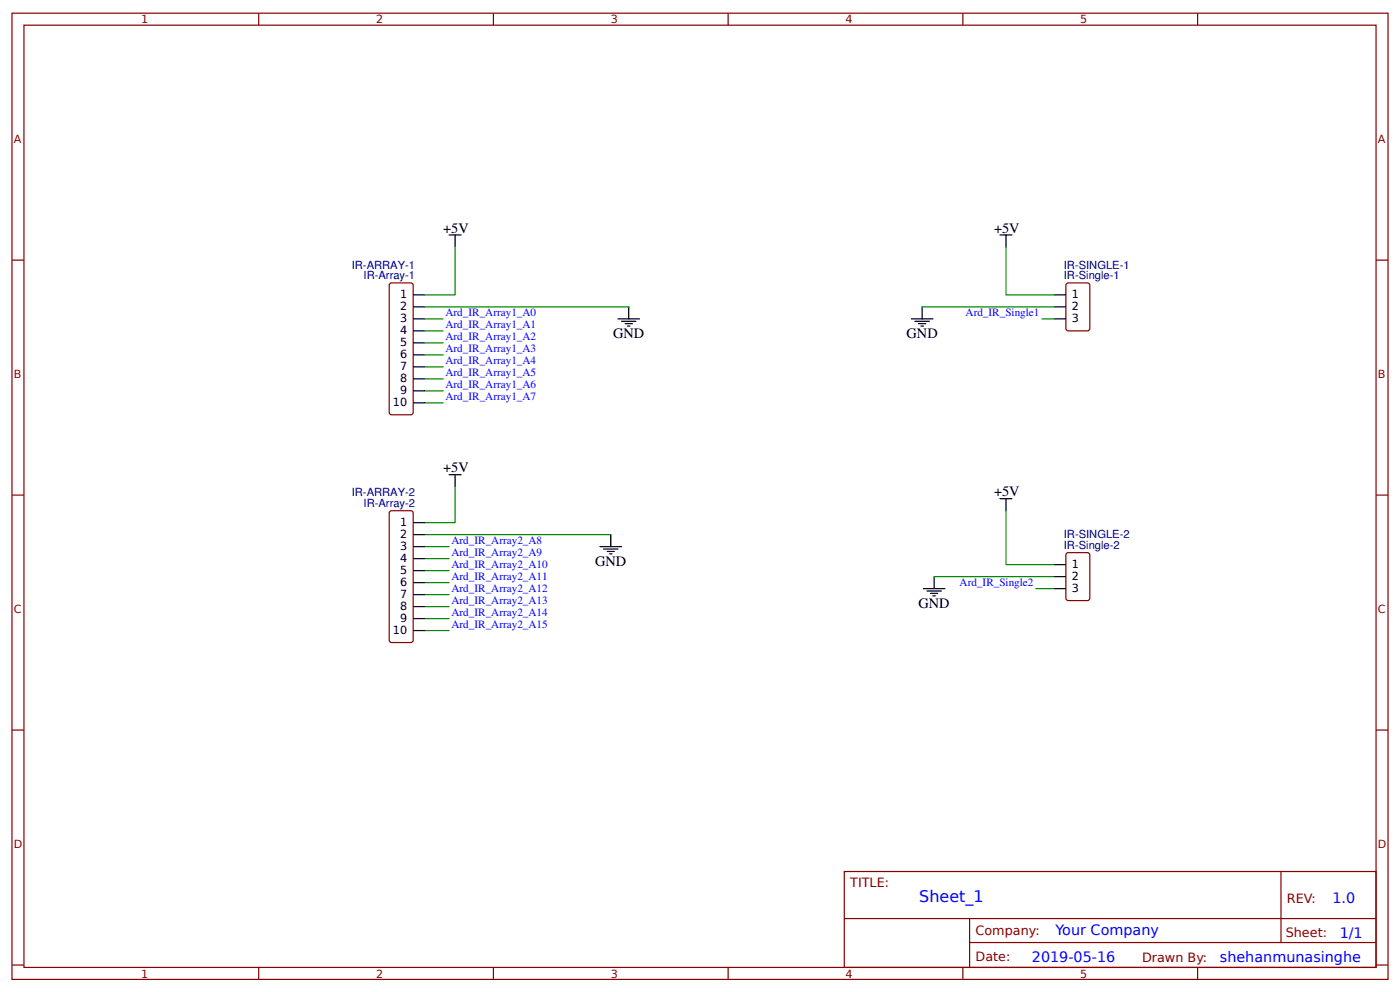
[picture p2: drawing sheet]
<svg xmlns="http://www.w3.org/2000/svg" width="309mm" height="219mm" viewBox="0 0 309 219" stroke-linecap="round" stroke-linejoin="round" font-family="sans-serif">
<g fill="none" stroke="#800" stroke-width=".26">
<path d="M2.6 2.9h304.1v213.3h-304.1zM5.3 5.6h298.7v207.9h-298.7zM57.1 2.9v2.7M109 2.9v2.7M160.9 2.9v2.7M212.7 2.9v2.7M264.6 2.9v2.7M2.6 57.4h2.7M304 57.4h2.7M86.1 62.7l.4-.3h4.3l.2 .1 .3 .5v28l-.1 .3-.4 .2h-4.3l-.4-.2-.1-.3zM235.6 62.7l.4-.3h4.2l.5 .3 .1 9.8-.3 .5h-4.5l-.4-.2zM2.6 109.3h2.7"/>
<path d="M86.3 112.8l4.5-.1 .4 .3 .1 .2v28.1l-.1 .3-.4 .2h-4.3l-.4-.2-.1-.3v-28.1zM304 109.3h2.7M235.6 122.2l.4-.2h4.2l.5 .2 .1 9.8-.3 .5-4.5 .1-.4-.3zM2.6 161.1h2.7M304 161.1h2.7M186.5 192.4h117.5v21.1h-117.5zM283 192.4v15.6M2.6 213h2.7M57.1 213.5v2.7M109 213.5v2.7M160.9 213.5v2.7M186.6 202.7h117.3"/>
<path d="M212.7 213.5v2.7M214.2 208h89.7M214.2 202.7v10.6M264.6 213.5v2.7M304 213h2.7"/>
</g>
<g fill="none" stroke="#000" stroke-width=".26">
<path d="M99.2 51.9h2.7M100.5 51.9v2.6M220.9 51.9h2.7M222.2 51.9v2.6M91.3 65.1h2.6M91.3 67.7h2.6M91.3 70.4h2.6M91.3 73h2.6M91.3 75.7h2.6M91.3 78.3h2.6M136.5 70.4h4.8M137.3 70.9h3.2"/>
<path d="M138.1 71.4h1.6M138.6 72h.6M138.9 67.7v2.7M201.3 70.4h4.8M202.1 70.9h3.2M202.9 71.4h1.6M203.5 72h.5M203.7 67.7v2.7M232.8 65.1h2.7M232.8 67.7h2.7M232.8 70.4h2.7M91.3 81h2.6"/>
<path d="M91.3 83.6h2.6M91.3 86.3h2.6M91.3 88.9h2.6M91.3 115.4h2.6M91.3 118h2.6M99.2 104.8h2.7M100.5 104.8v2.6M134.9 118v2.6M220.9 110.1h2.7M222.2 110.1v2.6M91.3 120.6h2.6M91.3 123.3h2.6"/>
<path d="M91.3 125.9h2.6M91.3 128.6h2.6M91.3 131.2h2.6M91.3 133.9h2.6M91.3 136.5h2.6M91.3 139.2h2.6M132.6 120.6h4.7M133.3 121.2h3.2M134.1 121.7h1.6M134.7 122.2h.5M204 129.9h4.8M204.8 130.4h3.2"/>
<path d="M205.6 131h1.6M206.1 131.5h.5M206.4 127.3v2.6M232.8 129.9h2.7M232.8 124.6h2.7M232.8 127.3h2.7"/>
</g>
<g fill="none" stroke="#080" stroke-width=".26">
<path d="M100.5 54.5v10.6h-6.6M222.2 54.5v10.6h10.6M93.9 70.4h4M93.9 67.7h45M93.9 73h4M93.9 75.7h4M93.9 78.3h4M203.7 67.7h29.1M230.2 70.4h2.6M93.9 81h4M93.9 83.6h4M93.9 86.3h4"/>
<path d="M93.9 88.9h4M93.9 118h41M100.5 107.4v8h-6.6M222.2 112.7v11.9h10.6M93.9 120.6h5.3M93.9 123.3h5.3M93.9 125.9h5.3M93.9 128.6h5.3M93.9 131.2h5.3M93.9 133.9h5.3M93.9 136.5h5.3M93.9 139.2h5.3"/>
<path d="M206.4 127.3h26.4M228.9 129.9h3.9"/>
</g>
<text font-size="3.5" fill="#00f" x="203.1" y="199.1">Sheet_1</text>
<g font-size="3.2">
<text x="97.9" y="51.3">+5V</text>
<text x="219.6" y="51.3">+5V</text>
<text x="135.5" y="74.6">GND</text>
<text x="200.3" y="74.6">GND</text>
<text x="97.9" y="104.2">+5V</text>
<text x="219.6" y="109.5">+5V</text>
<text x="131.5" y="124.9">GND</text>
<text x="202.9" y="134.1">GND</text>
</g>
<g font-size="3.2" fill="#00f">
<text x="294.4" y="199.3">1.0</text>
<text x="233.2" y="206.5">Your Company</text>
<text x="296" y="207">1/1</text>
<text x="228" y="212.3">2019-05-16</text>
<text x="269.5" y="212.3">shehanmunasinghe</text>
</g>
<g font-size="2.8" fill="#800">
<text x="187.9" y="195.8">TITLE:</text>
<text x="284.3" y="199.3">REV:</text>
<text x="215.5" y="206.4">Company:</text>
<text x="284.1" y="206.9">Sheet:</text>
<text x="215.5" y="212.2">Date:</text>
<text x="252.3" y="212.3">Drawn By:</text>
</g>
<g font-size="2.5" fill="#800">
<text x="31.2" y="5.2">1</text>
<text x="83.1" y="5.2">2</text>
<text x="134.9" y="5.2">3</text>
<text x="186.8" y="5.2">4</text>
<text x="238.7" y="5.2">5</text>
<text x="3" y="31.5">A</text>
<text x="304.4" y="31.5">A</text>
<text x="3" y="83.3">B</text>
<text x="304.4" y="83.3">B</text>
<text x="3" y="135.2">C</text>
<text x="304.4" y="135.2">C</text>
<text x="3" y="187.1">D</text>
<text x="304.4" y="187.1">D</text>
<text x="31.2" y="215.8">1</text>
<text x="83.1" y="215.8">2</text>
<text x="134.9" y="215.8">3</text>
<text x="186.8" y="215.8">4</text>
<text x="238.7" y="215.8">5</text>
</g>
<g font-size="2.5" fill="#000080">
<text x="77.7" y="59.3">IR-ARRAY-1</text>
<text x="235" y="59.3">IR-SINGLE-1</text>
<text x="80.3" y="61.6">IR-Array-1</text>
<text x="235" y="61.6">IR-Single-1</text>
<text x="77.7" y="109.6">IR-ARRAY-2</text>
<text x="80.3" y="111.9">IR-Array-2</text>
<text x="235" y="118.8">IR-SINGLE-2</text>
<text x="235" y="121.2">IR-Single-2</text>
</g>
<g font-size="2.5">
<text x="88.4" y="65.9">1</text>
<text x="236.8" y="65.9">1</text>
<text x="88.4" y="68.5">2</text>
<text x="88.4" y="71.2">3</text>
<text x="236.8" y="71.2">3</text>
<text x="236.8" y="68.5">2</text>
<text x="88.4" y="73.8">4</text>
<text x="88.4" y="76.5">5</text>
<text x="88.4" y="79.1">6</text>
<text x="88.4" y="81.8">7</text>
<text x="86.8" y="89.7">10</text>
<text x="88.4" y="84.4">8</text>
<text x="88.4" y="87">9</text>
<text x="88.4" y="116.2">1</text>
<text x="88.4" y="118.8">2</text>
<text x="88.4" y="121.4">3</text>
<text x="88.4" y="124.1">4</text>
<text x="236.8" y="125.4">1</text>
<text x="88.4" y="126.7">5</text>
<text x="88.4" y="129.4">6</text>
<text x="236.8" y="130.7">3</text>
<text x="236.8" y="128.1">2</text>
<text x="88.4" y="132">7</text>
<text x="88.4" y="134.7">8</text>
<text x="88.4" y="137.3">9</text>
<text x="86.8" y="140">10</text>
</g>
<g font-size="2.5" fill="#00f">
<text x="98.4" y="69.7">Ard_IR_Array1_A0</text>
<text x="213.3" y="69.7">Ard_IR_Single1</text>
<text x="98.4" y="72.4">Ard_IR_Array1_A1</text>
<text x="98.4" y="75">Ard_IR_Array1_A2</text>
<text x="98.4" y="77.7">Ard_IR_Array1_A3</text>
<text x="98.4" y="80.3">Ard_IR_Array1_A4</text>
<text x="98.4" y="82.9">Ard_IR_Array1_A5</text>
<text x="98.4" y="85.6">Ard_IR_Array1_A6</text>
<text x="98.4" y="88.2">Ard_IR_Array1_A7</text>
<text x="99.7" y="120">Ard_IR_Array2_A8</text>
<text x="99.7" y="122.6">Ard_IR_Array2_A9</text>
<text x="99.7" y="125.3">Ard_IR_Array2_A10</text>
<text x="99.7" y="127.9">Ard_IR_Array2_A11</text>
<text x="99.7" y="130.6">Ard_IR_Array2_A12</text>
<text x="212" y="129.2">Ard_IR_Single2</text>
<text x="99.7" y="133.2">Ard_IR_Array2_A13</text>
<text x="99.7" y="135.9">Ard_IR_Array2_A14</text>
<text x="99.7" y="138.5">Ard_IR_Array2_A15</text>
</g>
</svg>
